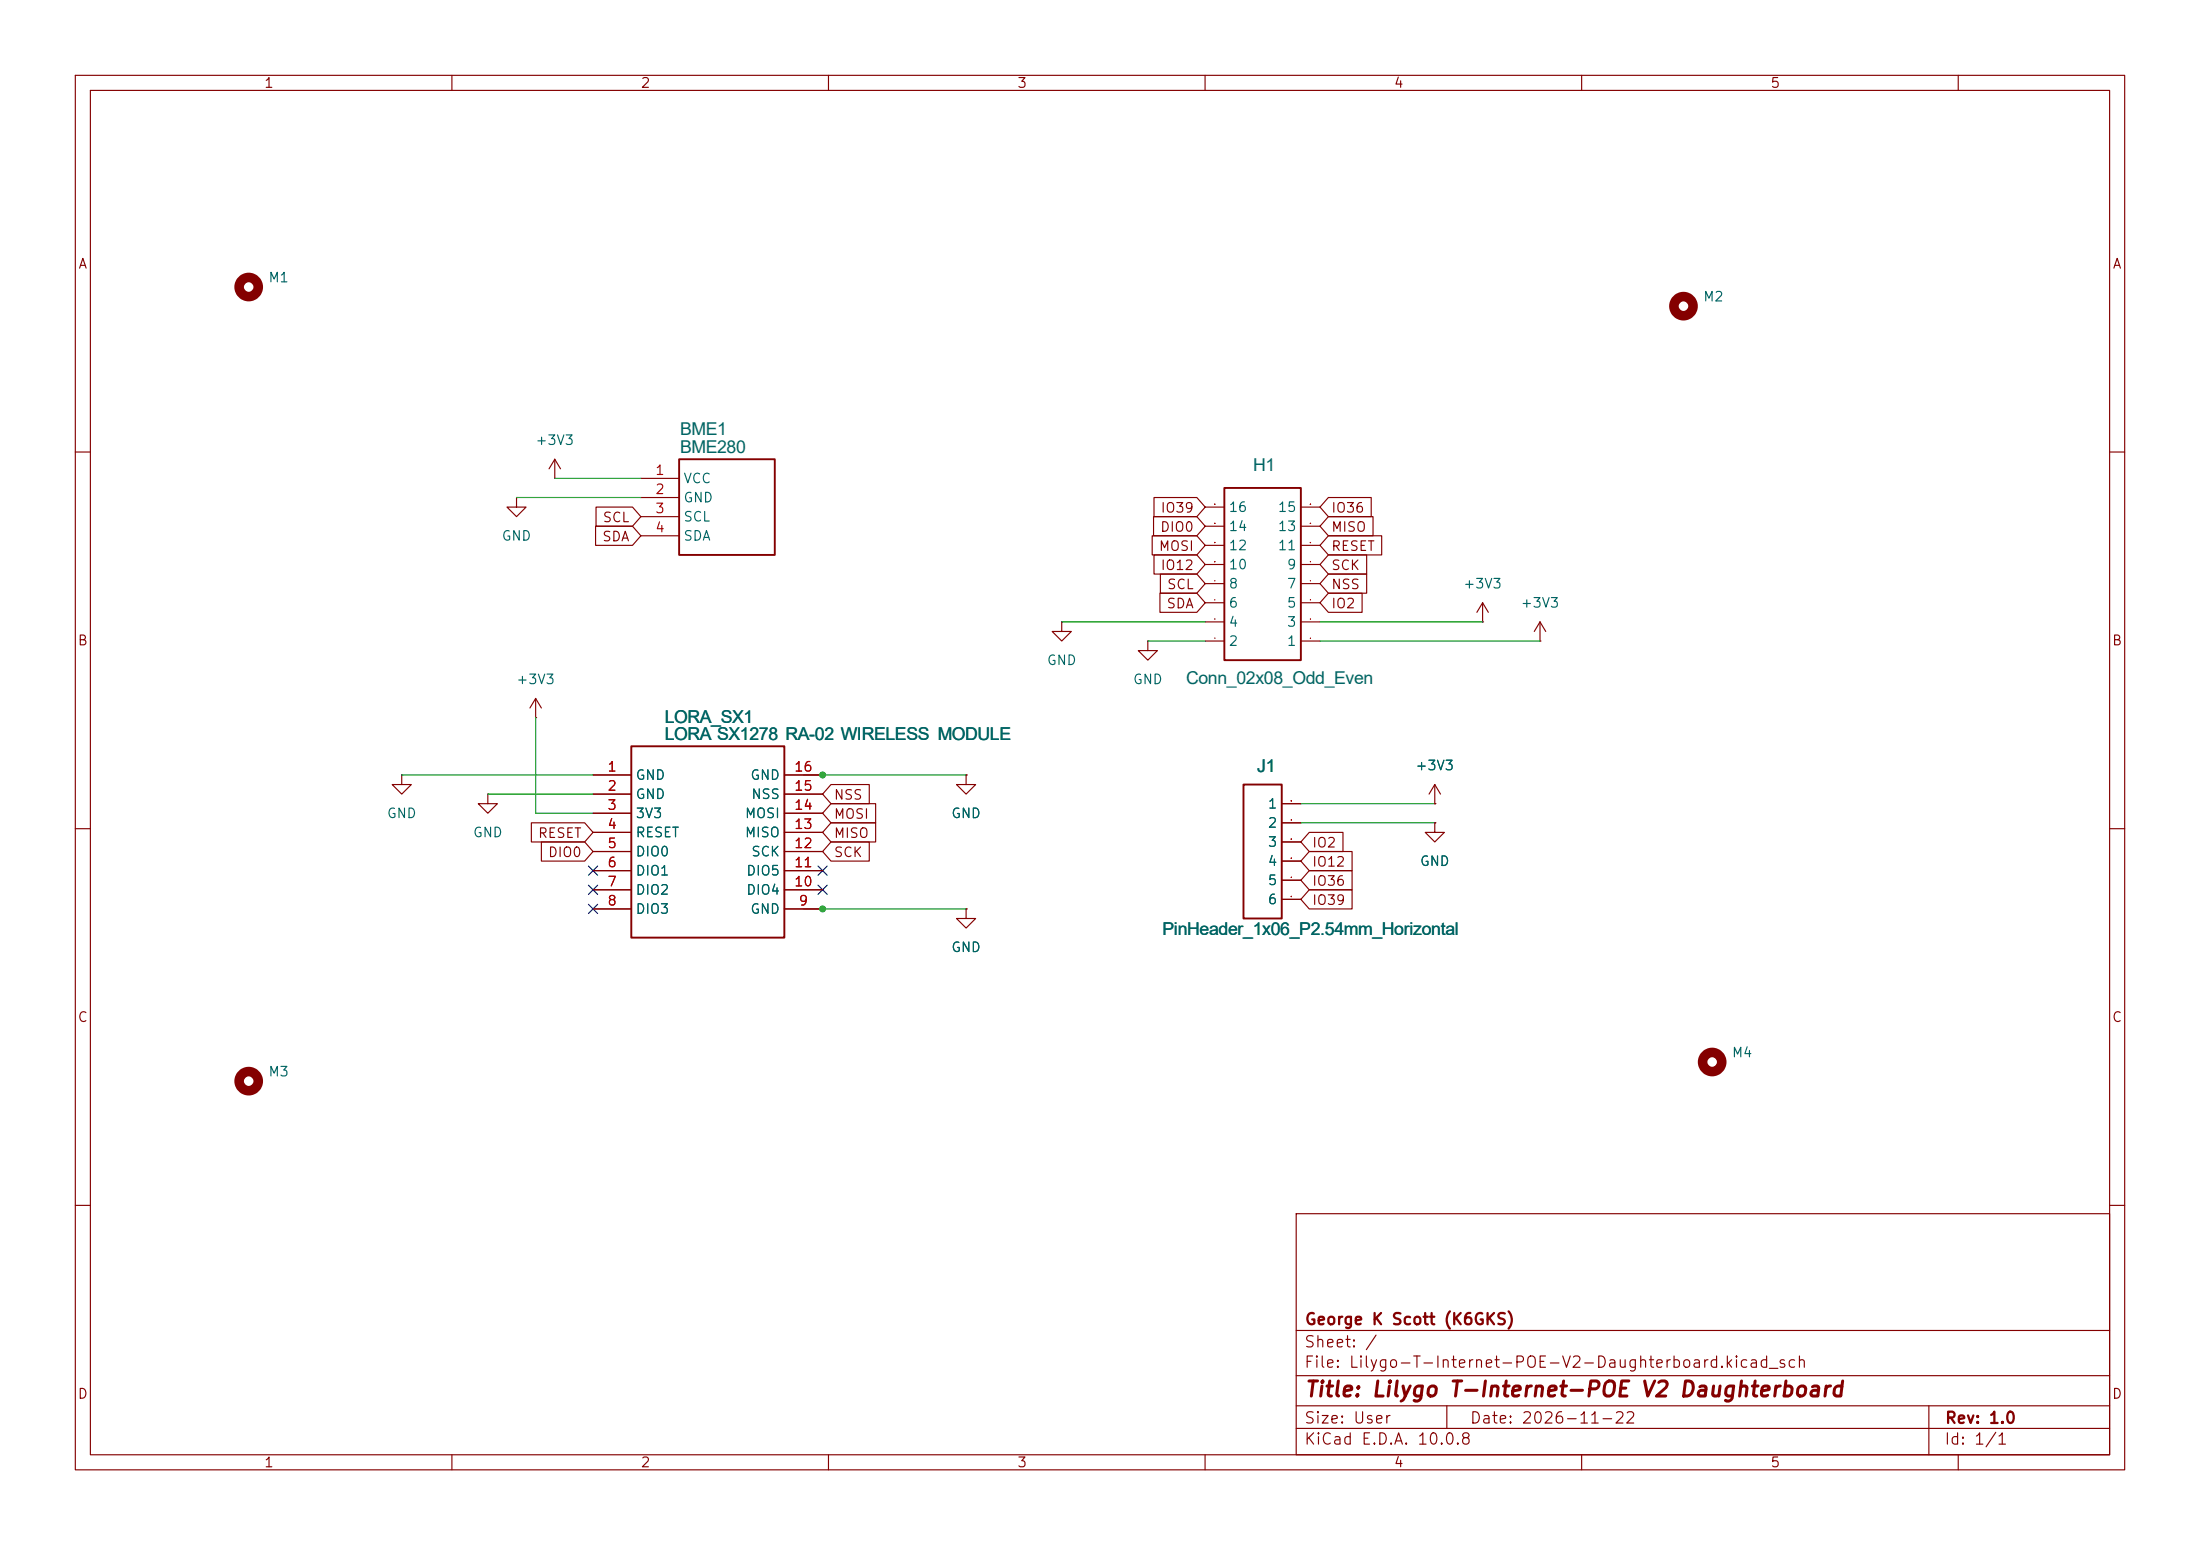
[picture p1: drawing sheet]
<svg xmlns="http://www.w3.org/2000/svg" width="297mm" height="210mm" viewBox="0 0 297 210" stroke-linecap="round" stroke-linejoin="round" font-family="sans-serif">
<g fill="none" stroke="#840000" stroke-width=".15">
<path d="M10.2 10.2h276.6v188.2h-276.6zM12.2 12.2h272.6v184.1h-272.6zM61 10.2v2M111.8 10.2v2M162.7 10.2v2M213.5 10.2v2M264.4 10.2v2M10.2 61h2M69.7 67.1v1.3h1.3l-1.3 1.3-1.3-1.3h1.3M69.7 67.1h.1M74.9 64.6h.1M74.9 62l-.8 1.3"/>
<path d="M74.9 62l.8 1.3M74.9 62v2.6M80.4 71h5l1.1 1.3-1.1 1.3h-5zM80.5 68.4h4.9l1.1 1.3-1.1 1.3h-4.9zM86.5 64.6h5.2M86.5 67.1h5.2M86.5 69.7h5.2M86.5 72.3h5.2M155.5 72.3h6.1l1.1 1.3-1.1 1.3h-6.1zM155.7 69.7h5.9l1.1 1.3-1.1 1.3h-5.9zM155.8 74.9h5.8l1.1 1.3-1.1 1.3h-5.8zM155.8 67.1h5.8l1.1 1.3-1.1 1.3h-5.8z"/>
<path d="M156.7 77.5h4.9l1.1 1.3-1.1 1.3h-4.9zM162.7 78.8h2.6M162.7 76.2h2.6M162.7 73.6h2.6M162.7 71h2.6M162.7 68.4h2.6M175.6 78.8h2.6M175.6 76.2h2.6M175.6 73.6h2.6M175.6 71h2.6M175.6 68.4h2.6M179.3 77.5h5.2v2.6h-5.2l-1.1-1.3z"/>
<path d="M179.3 67.1h5.8v2.6h-5.8l-1.1-1.3zM179.3 74.9h5.2v2.6h-5.2l-1.1-1.3zM179.3 69.7h6.1v2.6h-6.1l-1.1-1.3zM179.3 72.3h7.2v2.6h-7.2l-1.1-1.3zM284.8 61h2M72.3 96.8h.1M72.3 94.3l-.8 1.3M72.3 94.3l.8 1.3M72.3 94.3v2.5M143.3 83.9v1.3h1.3l-1.3 1.3-1.3-1.3h1.3M143.3 83.9h.1M155 86.5v1.3h1.2l-1.2 1.3-1.3-1.3h1.3"/>
<path d="M155 86.5h.1M156.6 80.1h5l1.1 1.3-1.1 1.2h-5zM162.7 86.5h2.6M162.7 83.9h2.6M162.7 81.4h2.6M175.6 86.5h2.6M175.6 83.9h2.6M175.6 81.4h2.6M179.3 80.1h4.6v2.5h-4.6l-1.1-1.2zM200.2 83.9h.1M200.2 81.4l-.8 1.2M200.2 81.4l.7 1.2"/>
<path d="M200.2 81.4v2.5M207.9 86.5h.1M207.9 83.9l-.8 1.3M207.9 83.9l.8 1.3M207.9 83.9v2.6M10.2 111.8h2M54.2 104.6v1.3h1.3l-1.3 1.3-1.3-1.3h1.3M54.2 104.6h.1M65.9 107.2v1.3h1.2l-1.2 1.3-1.3-1.3h1.3M65.9 107.2h.1M71.7 111.1h7.2l1.2 1.2-1.2 1.3h-7.2zM73.1 113.6h5.8l1.2 1.3-1.2 1.3h-5.8z"/>
<path d="M80.1 104.6h5.1M80.1 107.2h5.1M80.1 109.8h5.1M80.1 112.3h5.1M80.1 114.9h5.1M80.1 117.5h5.1M105.9 104.6h5.2M105.9 107.2h5.2M105.9 109.8h5.2M105.9 112.3h5.2M105.9 114.9h5.2M105.9 117.5h5.2"/>
<path d="M112.2 113.6h5.2v2.6h-5.2l-1.1-1.3zM112.2 108.5h6v2.6h-6l-1.1-1.3zM112.2 111.1h6v2.5h-6l-1.1-1.3zM112.2 105.9h5.2v2.6h-5.2l-1.1-1.3zM130.4 104.6v1.3h1.3l-1.3 1.3-1.3-1.3h1.3M130.4 104.6h.1M173 108.5h2.6M173 111.1h2.6M173 113.6h2.6M173 116.2h2.6M173 118.8h2.6M176.7 117.5h5.8v2.6h-5.8l-1.1-1.3z"/>
<path d="M176.7 112.3h4.6v2.6h-4.6l-1.1-1.3zM176.7 114.9h5.8v2.6h-5.8l-1.1-1.3zM193.7 108.5h.1M193.7 111.1v1.2h1.3l-1.3 1.3-1.3-1.3h1.3M193.7 111.1h.1M193.7 105.9l-.8 1.3M193.7 105.9l.8 1.3M193.7 105.9v2.6M284.8 111.8h2M80.1 120.1h5.1M80.1 122.7h5.1M105.9 120.1h5.2"/>
<path d="M105.9 122.7h5.2M130.4 122.7v1.3h1.3l-1.3 1.3-1.3-1.3h1.3M130.4 122.7h.1M173 121.4h2.6M176.7 120.1h5.8v2.6h-5.8l-1.1-1.3zM10.2 162.7h2M175 163.8h109.8v32.5h-109.8zM175 179.6h109.8M284.8 162.7h2M61 196.3v2.1M111.8 196.3v2.1M162.7 196.3v2.1"/>
<path d="M175 192.8h109.8M175 189.7h109.8M175 185.7h109.8M195.3 189.7v3.1M213.5 196.3v2.1M260.4 189.7v6.6M264.4 196.3v2.1"/>
</g>
<g fill="none" stroke="#840000" stroke-width="1.3">
<circle cx="33.6" cy="38.7" r="1.29"/>
<circle cx="227.3" cy="41.3" r="1.29"/>
<circle cx="33.6" cy="145.9" r="1.29"/>
<circle cx="231.1" cy="143.3" r="1.29"/>
</g>
<path d="M91.7 62h12.9v12.9h-12.9zM165.3 65.9h10.3v23.2h-10.3zM85.2 100.7h20.7v25.8h-20.7zM167.9 105.9h5.1v18.1h-5.1z" fill="none" stroke="#840000" stroke-width=".26"/>
<g fill="none" stroke="#009600" stroke-width=".15">
<path d="M69.7 67.1h16.8M74.9 64.6h11.6M72.3 96.8v13h7.8M143.3 83.9h19.4M155 86.5h7.7M178.2 86.5h29.7M178.2 83.9h22M54.2 104.6h25.9M65.9 107.2h14.2M108.5 104.6h21.9M175.6 111.1h18.1M175.6 108.5h18.1"/>
<path d="M108.5 122.7h21.9"/>
</g>
<path d="M79.4 119.5l1.3 1.2M79.4 116.9l1.3 1.2M80.7 119.5l-1.3 1.2M80.7 116.9l-1.3 1.2M110.4 116.9l1.3 1.2M110.4 119.5l1.3 1.2M111.7 116.9l-1.3 1.2M111.7 119.5l-1.3 1.2M79.4 122.1l1.3 1.2M80.7 122.1l-1.3 1.2" fill="none" stroke="#000084" stroke-width=".15"/>
<g fill="#009600">
<circle cx="111.1" cy="122.7" r=".46"/>
<circle cx="111.1" cy="104.6" r=".46"/>
</g>
<g font-size="2.4" fill="#006464">
<text x="91.8" y="58.7">BME1</text>
<text x="91.8" y="61.1">BME280</text>
<text x="169.2" y="63.6">H1</text>
<text x="160.1" y="92.3">Conn_02x08_Odd_Even</text>
<text x="89.7" y="97.5">LORA_SX1</text>
<text x="89.7" y="99.9">LORA SX1278 RA-02 WIRELESS MODULE</text>
<text x="169.7" y="104.2">J1</text>
<text x="156.9" y="126.1">PinHeader_1x06_P2.54mm_Horizontal</text>
</g>
<text font-size="2" fill="#840000" x="176" y="189">Title: Lilygo T-Internet-POE V2 Daughterboard</text>
<g font-size="1.5" fill="#840000">
<text x="176.1" y="179.2">George K Scott (K6GKS)</text>
<text x="176" y="185">File: Lilygo-T-Internet-POE-V2-Daughterboard.kicad_sch</text>
<text x="176" y="182.3">Sheet: /</text>
<text x="176" y="195.4">KiCad E.D.A. 10.0.8</text>
<text x="176" y="192.5">Size: User</text>
<text x="198.3" y="192.5">Date: 2026-11-22</text>
<text x="262.4" y="195.4">Id: 1/1</text>
<text x="262.5" y="192.5">Rev: 1.0</text>
</g>
<g font-size="1.3" fill="#840000">
<text x="35.6" y="12.2">1</text>
<text x="86.4" y="12.2">2</text>
<text x="137.2" y="12.2">3</text>
<text x="188.1" y="12.2">4</text>
<text x="238.9" y="12.2">5</text>
<text x="10.5" y="36.6">A</text>
<text x="285.1" y="36.6">A</text>
<text x="81.3" y="70.8">SCL</text>
<text x="156.6" y="69.5">IO39</text>
<text x="179.6" y="69.5">IO36</text>
<text x="81.2" y="73.4">SDA</text>
<text x="156.3" y="74.7">MOSI</text>
<text x="156.5" y="72.1">DIO0</text>
<text x="156.6" y="77.3">IO12</text>
<text x="179.6" y="77.3">SCK</text>
<text x="179.6" y="72.1">MISO</text>
<text x="179.6" y="74.7">RESET</text>
<text x="157.4" y="82.4">SDA</text>
<text x="157.5" y="79.8">SCL</text>
<text x="179.6" y="79.8">NSS</text>
<text x="179.6" y="82.4">IO2</text>
<text x="10.4" y="87.4">B</text>
<text x="285" y="87.4">B</text>
<text x="72.5" y="113.4">RESET</text>
<text x="112.5" y="110.8">MOSI</text>
<text x="112.5" y="113.4">MISO</text>
<text x="112.5" y="108.3">NSS</text>
<text x="73.9" y="116">DIO0</text>
<text x="112.5" y="116">SCK</text>
<text x="177" y="119.9">IO36</text>
<text x="177" y="114.7">IO2</text>
<text x="177" y="117.3">IO12</text>
<text x="177" y="122.5">IO39</text>
<text x="10.4" y="138.3">C</text>
<text x="285" y="138.3">C</text>
<text x="10.4" y="189.1">D</text>
<text x="285" y="189.1">D</text>
<text x="35.6" y="198.4">1</text>
<text x="86.4" y="198.4">2</text>
<text x="137.2" y="198.4">3</text>
<text x="188.1" y="198.4">4</text>
<text x="238.9" y="198.4">5</text>
</g>
<g font-size="1.3" fill="#006464">
<text x="36.1" y="38.4">M1</text>
<text x="229.8" y="41">M2</text>
<text x="72.2" y="60.4">+3V3</text>
<text x="92.2" y="65.5">VCC</text>
<text x="92.2" y="68.1">GND</text>
<text x="92.2" y="70.7">SCL</text>
<text x="165.8" y="69.4">16</text>
<text x="172.4" y="69.4">15</text>
<text x="67.6" y="73.3">GND</text>
<text x="92.2" y="73.3">SDA</text>
<text x="165.8" y="77.2">10</text>
<text x="165.8" y="74.6">12</text>
<text x="165.8" y="72">14</text>
<text x="172.4" y="74.6">11</text>
<text x="172.4" y="72">13</text>
<text x="173.6" y="77.2">9</text>
<text x="165.8" y="82.3">6</text>
<text x="165.8" y="79.7">8</text>
<text x="173.6" y="82.3">5</text>
<text x="173.6" y="79.7">7</text>
<text x="197.4" y="79.7">+3V3</text>
<text x="205.2" y="82.3">+3V3</text>
<text x="165.8" y="87.5">2</text>
<text x="165.8" y="84.9">4</text>
<text x="173.6" y="87.5">1</text>
<text x="173.6" y="84.9">3</text>
<text x="69.6" y="92.7">+3V3</text>
<text x="141.2" y="90.1">GND</text>
<text x="152.9" y="92.7">GND</text>
<text x="85.7" y="105.6">GND</text>
<text x="101.2" y="105.6">GND</text>
<text x="191" y="104.3">+3V3</text>
<text x="52.1" y="110.7">GND</text>
<text x="63.8" y="113.3">GND</text>
<text x="85.7" y="108.2">GND</text>
<text x="85.7" y="110.7">3V3</text>
<text x="85.7" y="113.3">RESET</text>
<text x="100.5" y="113.3">MISO</text>
<text x="100.5" y="110.7">MOSI</text>
<text x="101.3" y="108.2">NSS</text>
<text x="128.3" y="110.7">GND</text>
<text x="171.1" y="109.5">1</text>
<text x="171.1" y="112">2</text>
<text x="85.7" y="115.9">DIO0</text>
<text x="85.7" y="118.5">DIO1</text>
<text x="100.7" y="118.5">DIO5</text>
<text x="101.3" y="115.9">SCK</text>
<text x="171.1" y="114.6">3</text>
<text x="171.1" y="117.2">4</text>
<text x="171.1" y="119.8">5</text>
<text x="191.6" y="117.2">GND</text>
<text x="85.7" y="121.1">DIO2</text>
<text x="85.7" y="123.7">DIO3</text>
<text x="100.7" y="121.1">DIO4</text>
<text x="101.2" y="123.7">GND</text>
<text x="171.1" y="122.4">6</text>
<text x="128.3" y="128.8">GND</text>
<text x="233.7" y="143">M4</text>
<text x="36.1" y="145.6">M3</text>
</g>
<g font-size="1.3" fill="#a90000">
<text x="88.4" y="64.4">1</text>
<text x="88.4" y="67">2</text>
<text x="88.4" y="69.6">3</text>
<text x="88.4" y="72.2">4</text>
<text x="81.9" y="104.5">1</text>
<text x="81.9" y="107">2</text>
<text x="107.1" y="107">15</text>
<text x="107.1" y="104.5">16</text>
<text x="81.9" y="109.6">3</text>
<text x="81.9" y="112.2">4</text>
<text x="107.1" y="112.2">13</text>
<text x="107.1" y="109.6">14</text>
<text x="81.9" y="114.8">5</text>
<text x="81.9" y="117.4">6</text>
<text x="81.9" y="120">7</text>
<text x="107.1" y="120">10</text>
<text x="107.1" y="117.4">11</text>
<text x="107.1" y="114.8">12</text>
<text x="81.9" y="122.5">8</text>
<text x="107.7" y="122.5">9</text>
</g>
</svg>
